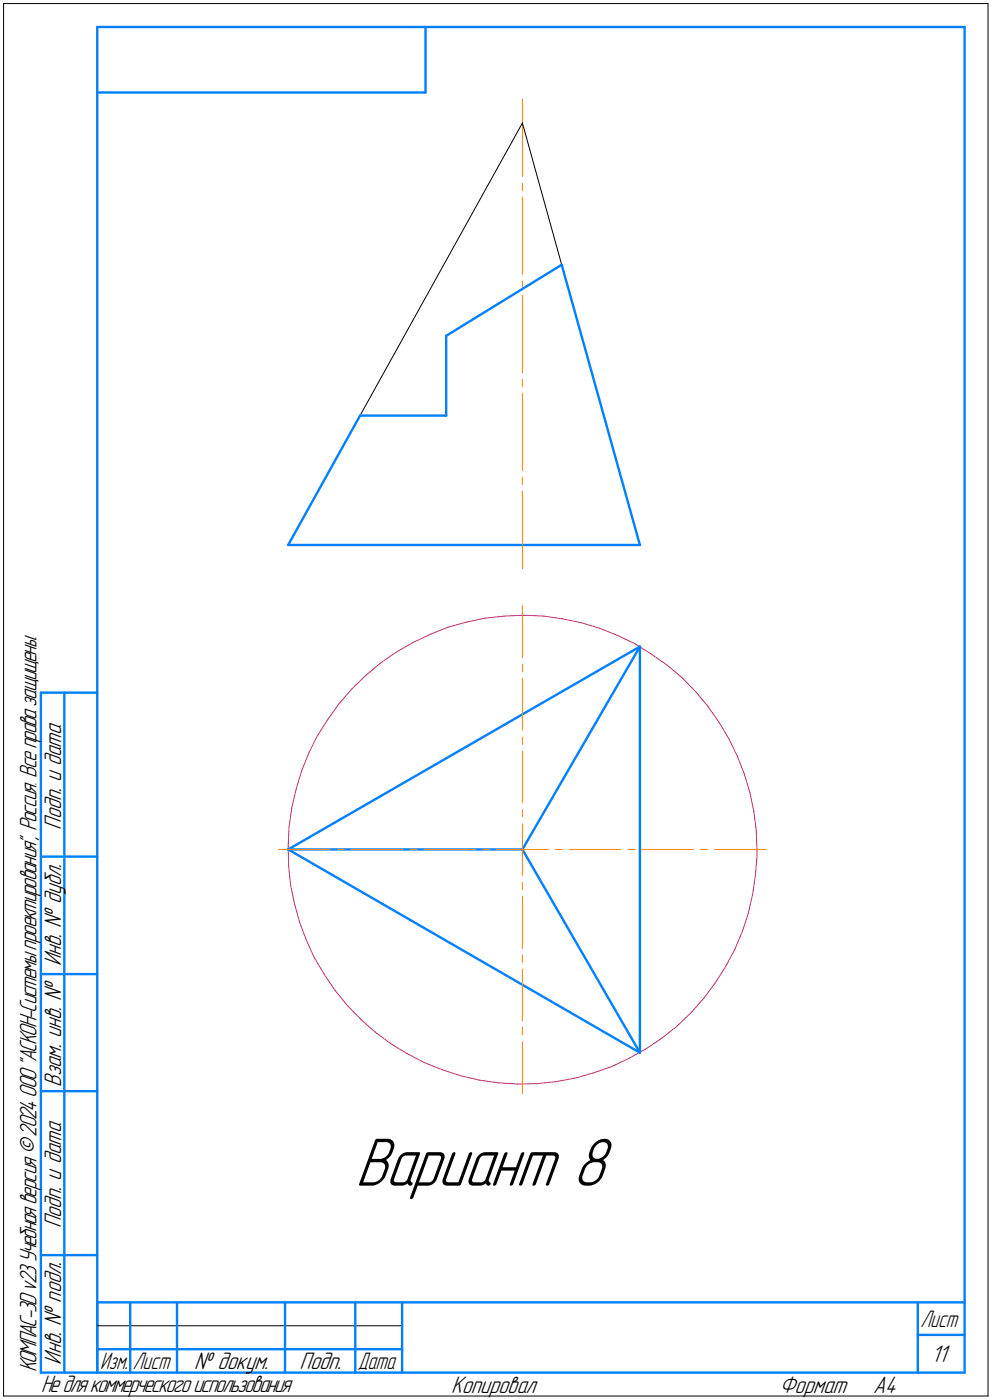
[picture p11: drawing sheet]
<svg xmlns="http://www.w3.org/2000/svg" width="212mm" height="299mm" viewBox="0 0 212 299" stroke-linecap="round" stroke-linejoin="round" font-family="sans-serif">
<g fill="none" stroke="#0080ff" stroke-width=".51">
<path d="M20.7 5.8v287zM20.7 5.8h185zM20.7 19.7h70.1zM90.8 5.8v13.9zM205.7 5.8v287zM119.8 56.5l16.7 59.7zM95.2 71.6l24.6-15.1zM95.2 71.6v17zM76.8 88.6l-15.3 27.6zM76.8 88.6h18.4zM61.5 116.2h75zM136.5 137.9v86.6z"/>
<path d="M136.5 137.9l-25.1 43.3zM8.7 147.7v145.1zM8.7 147.7h12zM13.7 147.7v145.1zM8.7 182.7h12zM61.5 181.2l75 43.3zM61.5 181.2l75-43.3zM61.5 181.2h49.9zM111.4 181.2l25.1 43.3zM8.7 207.8h12zM8.7 232.7h12zM8.7 267.7h12z"/>
<path d="M20.7 277.8h185zM20.7 277.8v15zM27.8 277.8v15zM37.8 277.8v15zM60.8 277.8v15zM75.8 277.8v15zM85.8 277.8v15zM195.7 277.8v15zM8.7 292.8h12zM20.7 292.8h185zM20.7 287.8h7.1zM27.8 287.8h10z"/>
<path d="M37.8 287.8h23zM60.8 287.8h15zM75.8 287.8h10zM195.7 284.7h10z"/>
</g>
<g fill="none" stroke="#ff8000" stroke-width=".21">
<path d="M111.4 39.1v1.5zM111.4 21.3v16.3zM111.4 42.2v16.3zM111.4 63v16.4zM111.4 60v1.6zM111.4 83.9v16.4zM111.4 80.9v1.6zM111.4 104.8v16.4zM111.4 101.9v1.4zM111.4 129.2v11zM111.4 141.7v1.6zM111.4 144.7v11z"/>
<path d="M111.4 157.2v1.5zM111.4 160.2v11zM111.4 172.7v1.5zM111.4 175.8v5.4zM59.4 181.2h11zM72 181.2h1.4zM74.9 181.2h11zM87.5 181.2h1.4zM90.4 181.2h11zM103 181.2h1.5zM105.9 181.2h5.5zM111.4 191.3v11z"/>
<path d="M111.4 188.2v1.5zM111.4 181.2v5.5zM111.4 181.2h5.5zM118.4 181.2h1.6zM121.4 181.2h11zM133.9 181.2h1.6zM136.9 181.2h11zM149.4 181.2h1.6zM152.4 181.2h11zM111.4 219.2v1.5zM111.4 206.8v11zM111.4 203.7v1.5z"/>
<path d="M111.4 222.2v11.1z"/>
</g>
<g fill="none" stroke="#c52b79" stroke-width=".21">
<path d="M84.5 139.1l3.6-2zM88.1 137.1l3.7-1.8zM91.8 135.3l3.8-1.5zM95.6 133.8l4-1.1zM99.6 132.7l4-.9zM103.6 131.8l4.1-.4zM107.7 131.4l4.1-.2zM111.8 131.2l4.1 .2zM115.9 131.4l4.1 .6zM120 132l4 .8zM124 132.8l3.9 1.2zM127.9 134l3.8 1.6z"/>
<path d="M131.7 135.6l3.8 1.7zM135.5 137.3l3.4 2.2zM138.9 139.5l3.4 2.4zM67.7 156.9l-1.8 3.7zM69.9 153.4l-2.2 3.5zM72.3 150.1l-2.4 3.3zM75 147l3-2.9zM75 147l-2.7 3.1zM78 144.1l3.1-2.6zM81.1 141.5l3.4-2.4zM142.3 141.9l3.2 2.6zM145.5 144.5l2.8 3z"/>
<path d="M148.3 147.5l2.7 3.1zM151 150.6l2.3 3.4zM153.3 154l2.1 3.6zM155.4 157.6l1.8 3.6zM61.6 176.4l-.1 4.1zM62.2 172.4l-.6 4zM63.2 168.3l-1 4.1zM64.3 164.4l-1.1 3.9zM65.9 160.6l-1.6 3.8zM157.2 161.2l1.5 3.9zM158.7 165.1l1.2 3.9zM159.9 169l.9 4.1z"/>
<path d="M160.8 173.1l.5 4zM161.3 177.1l.2 4.1zM61.5 180.5l.1 4.2zM61.6 184.7l.4 4zM62 188.7l.8 4.1zM62.8 192.8l1.1 4zM63.9 196.8l1.5 3.8zM158.3 198.7l-1.6 3.8zM159.6 194.8l-1.3 3.9zM160.5 190.8l-.9 4zM161.1 186.7l-.6 4.1zM161.5 182.6l-.4 4.1z"/>
<path d="M161.5 181.2v1.4zM65.4 200.6l1.7 3.7zM67.1 204.3l2.1 3.6zM69.2 207.9l2.3 3.3zM71.5 211.2l2.6 3.3zM74.1 214.5l2.9 2.9zM77 217.4l3 2.7zM144.4 218.9l3-2.9zM150.1 212.9l-2.7 3.1zM152.6 209.6l-2.5 3.3zM154.8 206.2l-2.2 3.4zM156.7 202.5l-1.9 3.7z"/>
<path d="M80 220.1l3.3 2.5zM83.3 222.6l3.5 2.1zM86.8 224.7l3.7 2zM90.5 226.7l3.8 1.5zM94.3 228.2l3.9 1.2zM98.2 229.4l4 1zM102.2 230.4l4.1 .6zM106.3 231l4.1 .2zM110.4 231.2l4.1-.1zM114.5 231.1l4.1-.4zM118.6 230.7l4.1-.7zM122.7 230l3.9-1.1z"/>
<path d="M126.6 228.9l3.9-1.4zM130.5 227.5l3.7-1.8zM134.2 225.7l3.6-2zM137.8 223.7l3.4-2.3zM141.2 221.4l3.2-2.5z"/>
</g>
<path d="M.8 .8v297zM.8 .8h209.9zM210.7 .8v297zM111.4 26.2l-34.6 62.4zM111.4 26.2l8.4 30.3zM.8 297.8h209.9zM20.7 282.8h65.1z" fill="none" stroke="#000" stroke-width=".21"/>
<path d="M75.8 241.7h56.3zM75.8 241.8h56.3zM75.8 241.9h56.3zM75.8 242h56.3zM75.8 242.1h56.3zM75.8 242.1h56.3zM75.8 242.2h56.3zM75.8 242.3h56.3zM75.8 242.4h56.3zM75.8 242.5h56.3zM75.8 242.6h56.3zM75.8 242.7h56.3zM75.8 242.7h56.3zM75.8 242.8h56.3zM75.8 242.9h56.3zM75.8 243h56.3zM75.8 243.1h56.3zM75.8 243.2h56.3zM75.8 243.2h56.3zM75.8 243.3h56.3zM75.8 243.4h56.3zM75.8 243.5h56.3zM75.8 243.6h56.3zM75.8 243.7h56.3zM75.8 243.8h56.3zM75.8 243.8h56.3zM75.8 243.9h56.3zM75.8 244h56.3zM75.8 244.1h56.3zM75.8 244.2h56.3zM75.8 244.3h56.3zM75.8 244.3h56.3zM75.8 244.4h56.3zM75.8 244.5h56.3zM75.8 244.6h56.3zM75.8 244.7h56.3zM75.8 244.8h56.3zM75.8 244.9h56.3zM75.8 244.9h56.3zM75.8 245h56.3zM75.8 245.1h56.3zM75.8 245.2h56.3zM75.8 245.3h56.3zM75.8 245.4h56.3zM75.8 245.4h56.3zM75.8 245.5h56.3zM75.8 245.6h56.3zM75.8 245.7h56.3zM75.8 245.8h56.3zM75.8 245.9h56.3zM75.8 246h56.3zM75.8 246h56.3zM75.8 246.1h56.3zM75.8 246.2h56.3zM75.8 246.3h56.3zM75.8 246.4h56.3zM75.8 246.5h56.3zM75.8 246.5h56.3zM75.8 246.6h56.3zM75.8 246.7h56.3zM75.8 246.8h56.3zM75.8 246.9h56.3zM75.8 247h56.3zM75.8 247.1h56.3zM75.8 247.1h56.3zM75.8 247.2h56.3zM75.8 247.3h56.3zM75.8 247.4h56.3zM75.8 247.5h56.3zM75.8 247.6h56.3zM75.8 247.6h56.3zM75.8 247.7h56.3zM75.8 247.8h56.3zM75.8 247.9h56.3zM75.8 248h56.3zM75.8 248.1h56.3zM75.8 248.2h56.3zM75.8 248.2h56.3zM75.8 248.3h56.3zM75.8 248.4h56.3zM75.8 248.5h56.3zM75.8 248.6h56.3zM75.8 248.7h56.3zM75.8 248.8h56.3zM75.8 248.8h56.3zM75.8 248.9h56.3zM75.8 249h56.3zM75.8 249.1h56.3zM75.8 249.2h56.3zM75.8 249.3h56.3zM75.8 249.3h56.3zM75.8 249.4h56.3zM75.8 249.5h56.3zM75.8 249.6h56.3zM75.8 249.7h56.3zM75.8 249.8h56.3zM75.8 249.9h56.3zM75.8 249.9h56.3zM75.8 250h56.3zM75.8 250.1h56.3zM75.8 250.2h56.3zM75.8 250.3h56.3zM75.8 250.4h56.3zM75.8 250.4h56.3zM75.8 250.5h56.3zM75.8 250.6h56.3zM75.8 250.7h56.3zM75.8 250.8h56.3zM75.8 250.9h56.3zM75.8 251h56.3zM75.8 251h56.3zM75.8 251.1h56.3zM75.8 251.2h56.3zM75.8 251.3h56.3zM75.8 251.4h56.3zM75.8 251.5h56.3zM75.8 251.5h56.3zM75.8 251.6h56.3zM75.8 251.7h56.3zM75.8 251.8h56.3zM75.8 251.9h56.3zM75.8 252h56.3zM75.8 252.1h56.3zM75.8 252.1h56.3zM75.8 252.2h56.3zM75.8 252.3h56.3zM75.8 252.4h56.3zM75.8 252.5h56.3zM75.8 252.6h56.3zM75.8 252.6h56.3zM75.8 252.7h56.3zM75.8 252.8h56.3zM75.8 252.9h56.3zM75.8 253h56.3zM75.8 253.1h56.3zM75.8 253.2h56.3zM75.8 253.2h56.3zM75.8 253.3h56.3zM75.8 253.4h56.3zM75.8 253.5h56.3zM75.8 253.6h56.3zM75.8 253.7h56.3zM75.8 253.7h56.3zM75.8 253.8h56.3zM75.8 253.9h56.3zM75.8 254h56.3zM75.8 254.1h56.3zM75.8 254.2h56.3zM75.8 254.3h56.3zM75.8 254.3h56.3zM75.8 254.4h56.3zM75.8 254.5h56.3zM75.8 254.6h56.3zM75.8 254.7h56.3zM75.8 254.8h56.3zM75.8 254.8h56.3zM75.8 254.9h56.3zM75.8 255h56.3zM75.8 255.1h56.3zM75.8 255.2h56.3zM75.8 255.3h56.3zM75.8 255.4h56.3zM75.8 255.4h56.3zM75.8 255.5h56.3zM75.8 255.6h56.3zM75.8 255.7h56.3zM75.8 255.8h56.3zM75.8 255.9h56.3z" fill="#fff" stroke="#fff" stroke-width=".21"/>
<text font-size="15.6" x="75.8" y="252.9">Вариант 8</text>
<g font-size="5.4">
<text x="13" y="177" transform="rotate(-90 13 177)">Подп. и дата</text>
<text x="13" y="206.1" transform="rotate(-90 13 206.1)">Инв. № дубл.</text>
<text x="13" y="231.8" transform="rotate(-90 13 231.8)">Взам. инв. №</text>
<text x="13" y="262" transform="rotate(-90 13 262)">Подп. и дата</text>
<text x="7.7" y="292.8" transform="rotate(-90 7.7 292.8)">КОМПАС-3Dv23Учебнаяверсия©2024ООО&quot;АСКОН-Системыпроектирования&quot;, Россия. Всеправазащищены.</text>
<text x="13" y="291.1" transform="rotate(-90 13 291.1)">Инв. № подл.</text>
<text x="41.4" y="292">№ докум.</text>
<text x="63.9" y="292">Подп.</text>
<text x="198.6" y="290.5">11</text>
<text x="8.8" y="297">Недлякоммерческогоиспользования</text>
<text x="96.3" y="297">Копировал</text>
<text x="166.2" y="297">Формат</text>
<text x="186.3" y="297">A4</text>
</g>
<g font-size="5.3">
<text x="196.4" y="283">Лист</text>
<text x="21.4" y="292">Изм.</text>
<text x="28.4" y="292">Лист</text>
<text x="76.4" y="292">Дата</text>
</g>
</svg>
